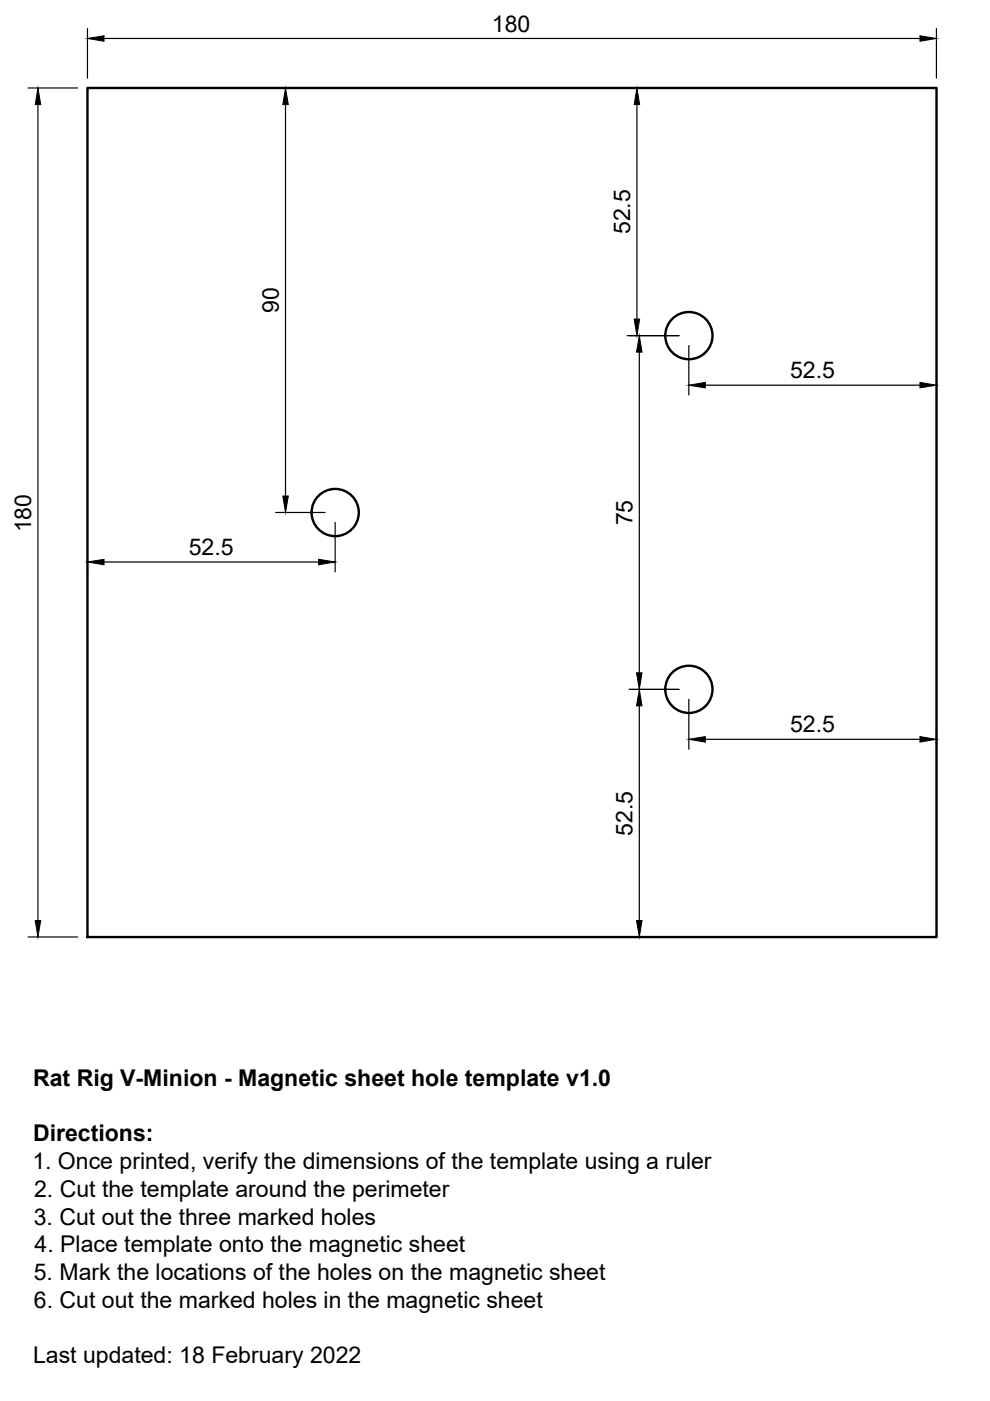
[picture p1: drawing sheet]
<svg xmlns="http://www.w3.org/2000/svg" width="210mm" height="297mm" viewBox="0 0 210 297" stroke-linecap="round" stroke-linejoin="round" font-family="sans-serif">
<!-- layer: Visible -->
<g fill="none" stroke="#000" stroke-width=".51">
<path d="M18.5 18.7h180.1v180h-180.1z"/>
<circle cx="146.1" cy="71.2" r="5"/>
<circle cx="71.1" cy="108.7" r="5"/>
<circle cx="146.1" cy="146.2" r="5"/>
</g>
<!-- layer: Dimensions -->
<g fill="none" stroke="#000" stroke-width=".25">
<path d="M5.9 18.7h10.5M18.5 6.1v10.5M22.1 8.2h173M58.4 18.7h1.9M134.9 18.7h2.2M198.5 6.1v10.5M8 22.2v173M60.5 22.2v83M135 22.2v45.5M132.9 71.2h11.1M135.6 74.7v67.9M146 73.3v10.5"/>
<path d="M149.5 81.7h45.6M198.5 83.4v.4M22.1 119.2h45.4M58.4 108.7h10.5M71.1 110.8v10.4M18.5 120.2v1M133.4 146.2h10.6M135.6 149.7v45.5M146 148.3v10.6M149.5 156.7h45.6M198.5 154.7v3M5.9 198.7h10.5"/>
<path d="M135.4 198.7h2.2"/>
</g>
<g fill="#000" stroke="#000" stroke-width=".21">
<path d="M18.5 8.2l3.6-.6v1.1zM195.1 7.6l3.4 .6-3.4 .5zM8 18.7l.6 3.5h-1.1zM60.5 18.7l.6 3.5h-1.1zM135 18.7l.6 3.5h-1.1zM134.5 67.7h1.1l-.6 3.5zM135.6 71.2l.5 3.5h-1.1zM146 81.7l3.5-.6v1.1zM195.1 81.1l3.4 .6-3.4 .5zM18.5 119.2l3.6-.6v1.1zM60 105.2h1.1l-.6 3.5zM67.5 118.6l3.6 .6-3.6 .5z"/>
<path d="M135.6 146.2l.5 3.5h-1.1zM135 142.6h1.1l-.5 3.6zM146 156.7l3.5-.5v1.1zM195.1 156.2l3.4 .5-3.4 .6zM7.5 195.2h1.1l-.6 3.5zM135 195.2h1.1l-.5 3.5z"/>
</g>
<g font-size="4.9">
<text x="104.3" y="6.7">180</text>
<text x="133.6" y="49.7" transform="rotate(-90 133.6 49.7)">52.5</text>
<text x="59.1" y="66.4" transform="rotate(-90 59.1 66.4)">90</text>
<text x="167.5" y="80.2">52.5</text>
<text x="6.6" y="112.9" transform="rotate(-90 6.6 112.9)">180</text>
<text x="134.1" y="111.4" transform="rotate(-90 134.1 111.4)">75</text>
<text x="40" y="117.7">52.5</text>
<text x="167.5" y="155.3">52.5</text>
<text x="134.1" y="177.2" transform="rotate(-90 134.1 177.2)">52.5</text>
<text x="7" y="230.3">Rat Rig V-Minion - Magnetic sheet hole template v1.0</text>
<text x="7" y="242">Directions:</text>
<text x="6.9" y="247.9">1. Once printed, verify the dimensions of the template using a ruler</text>
<text x="7.2" y="253.8">2. Cut the template around the perimeter</text>
<text x="7.2" y="259.7">3. Cut out the three marked holes</text>
<text x="7.3" y="265.5">4. Place template onto the magnetic sheet</text>
<text x="7.2" y="271.4">5. Mark the locations of the holes on the magnetic sheet</text>
<text x="7.2" y="277.3">6. Cut out the marked holes in the magnetic sheet</text>
<text x="7" y="289">Last updated: 18 February 2022</text>
</g>
</svg>
